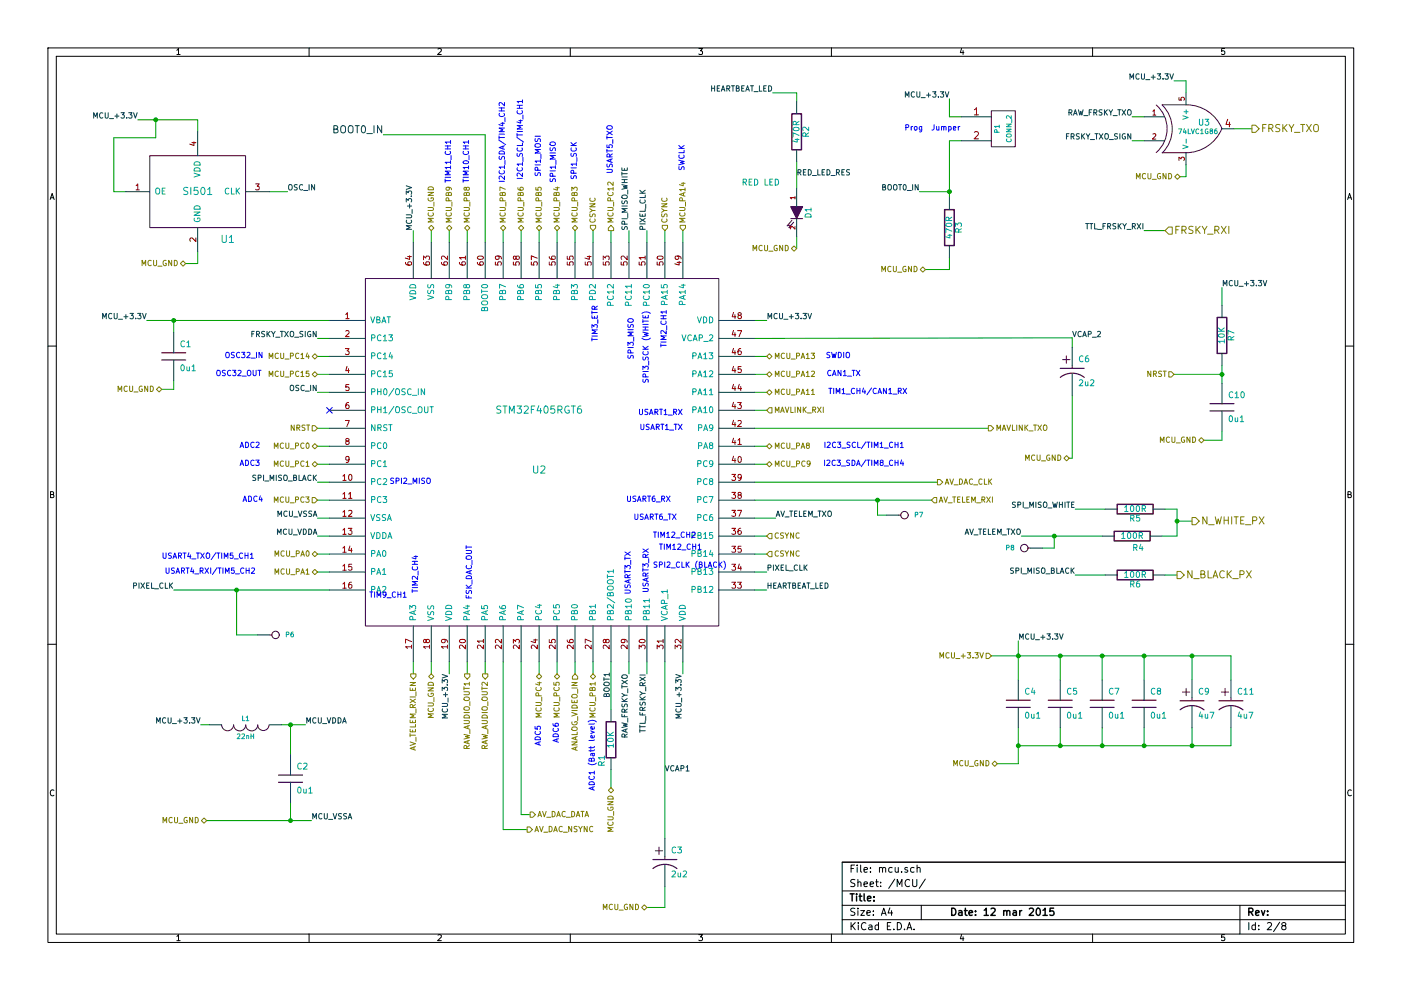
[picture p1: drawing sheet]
EESchema Schematic File Version 2  date Thu 12 Mar 2015 15:44:15 GMT
LIBS:lm358
LIBS:conn_6
LIBS:conn_5
LIBS:conn_3
LIBS:conn_2
LIBS:conn_20
LIBS:si501
LIBS:stm32f405rgt6
LIBS:power
LIBS:device
LIBS:transistors
LIBS:conn
LIBS:linear
LIBS:regul
LIBS:74xx
LIBS:cmos4000
LIBS:adc-dac
LIBS:memory
LIBS:xilinx
LIBS:special
LIBS:microcontrollers
LIBS:dsp
LIBS:microchip
LIBS:analog_switches
LIBS:motorola
LIBS:texas
LIBS:intel
LIBS:audio
LIBS:interface
LIBS:digital-audio
LIBS:philips
LIBS:display
LIBS:cypress
LIBS:siliconi
LIBS:opto
LIBS:atmel
LIBS:contrib
LIBS:valves
LIBS:adg704
LIBS:bd9g101g
LIBS:dac084s085
LIBS:fms6141
LIBS:ld39015mxxr
LIBS:mcp6562
LIBS:opa830
LIBS:si8642
LIBS:tlv3501
LIBS:74lvc1g86
LIBS:R0link
LIBS:osd-cache
EELAYER 25  0
EELAYER END
$Descr A4 11700 8267
encoding utf-8
Sheet 2 8
Title ""
Date "12 mar 2015"
Rev ""
Comp ""
Comment1 ""
Comment2 ""
Comment3 ""
Comment4 ""
$EndDescr
Text Label 6650 1475 0    45   ~ 0
RED_LED_RES
Text Label 5100 5825 1    45   ~ 0
BOOT1
Text Label 8950 2825 0    45   ~ 0
VCAP_2
Text Label 5550 6450 0    45   ~ 0
VCAP1
Connection ~ 8800 4475
Wire Wire Line
	8800 4475 8800 4575
Wire Wire Line
	8800 4575 8700 4575
Connection ~ 1975 4925
Wire Wire Line
	1975 4925 1975 5300
Wire Wire Line
	1975 5300 2150 5300
Wire Wire Line
	8500 6225 10275 6225
Wire Wire Line
	2250 1600 2400 1600
Wire Wire Line
	1150 1000 1650 1000
Wire Wire Line
	1650 1000 1650 1100
Wire Wire Line
	1750 6050 1675 6050
Connection ~ 1450 2675
Wire Wire Line
	1450 2775 1450 2675
Wire Wire Line
	8500 5350 8500 5675
Connection ~ 9950 5475
Wire Wire Line
	10275 5675 10275 5475
Wire Wire Line
	10275 5475 8275 5475
Connection ~ 2425 6850
Wire Wire Line
	2600 6850 1725 6850
Connection ~ 9550 6225
Wire Wire Line
	9550 6225 9550 6075
Connection ~ 8850 6225
Wire Wire Line
	8850 6225 8850 6075
Wire Wire Line
	9950 6075 9950 6225
Wire Wire Line
	9900 1375 9900 1475
Wire Wire Line
	9900 1475 9850 1475
Wire Wire Line
	9450 1175 9550 1175
Wire Wire Line
	5100 6425 5100 6575
Connection ~ 8500 5475
Wire Wire Line
	2425 6700 2425 6850
Connection ~ 2425 6050
Wire Wire Line
	2550 6050 2350 6050
Wire Wire Line
	2425 6300 2425 6050
Connection ~ 9200 5475
Wire Wire Line
	9200 5475 9200 5675
Wire Wire Line
	9950 5475 9950 5675
Wire Wire Line
	4400 6925 4200 6925
Wire Wire Line
	4200 6925 4200 5525
Wire Wire Line
	4800 2025 4800 1925
Wire Wire Line
	2750 2975 2650 2975
Wire Wire Line
	6400 3725 6300 3725
Wire Wire Line
	6400 3125 6300 3125
Wire Wire Line
	2750 4775 2650 4775
Wire Wire Line
	2750 4475 2650 4475
Wire Wire Line
	2750 4175 2650 4175
Wire Wire Line
	2750 3875 2650 3875
Wire Wire Line
	2750 3575 2650 3575
Wire Wire Line
	2750 3275 2650 3275
Wire Wire Line
	1225 2675 2750 2675
Wire Wire Line
	4800 5625 4800 5525
Wire Wire Line
	4500 5625 4500 5525
Wire Wire Line
	3900 5625 3900 5525
Wire Wire Line
	5400 5625 5400 5525
Wire Wire Line
	6300 4925 6400 4925
Wire Wire Line
	6300 4625 6400 4625
Wire Wire Line
	6300 4325 6475 4325
Wire Wire Line
	6300 4025 7825 4025
Wire Wire Line
	6300 3425 6400 3425
Wire Wire Line
	6300 2675 6400 2675
Wire Wire Line
	5550 2025 5550 1925
Wire Wire Line
	5250 2025 5250 1925
Wire Wire Line
	4950 2025 4950 1925
Wire Wire Line
	4650 2025 4650 1925
Wire Wire Line
	4350 2025 4350 1925
Wire Wire Line
	3900 2025 3900 1925
Wire Wire Line
	3600 2025 3600 1925
Connection ~ 9825 4350
Wire Wire Line
	9950 4350 9825 4350
Wire Wire Line
	8250 3575 6300 3575
Wire Wire Line
	9725 4250 9825 4250
Wire Wire Line
	9225 4800 8975 4800
Wire Wire Line
	3200 1125 4050 1125
Wire Wire Line
	4050 1125 4050 2025
Wire Wire Line
	8950 2900 8950 2820
Wire Wire Line
	8950 2820 6300 2825
Wire Wire Line
	5550 7000 5550 5525
Wire Wire Line
	9725 4800 9825 4800
Wire Wire Line
	9225 4250 8975 4250
Wire Wire Line
	9700 4475 9825 4475
Wire Wire Line
	9825 4475 9825 4250
Wire Wire Line
	8525 4475 9200 4475
Wire Wire Line
	3450 2025 3450 1925
Wire Wire Line
	3750 2025 3750 1925
Wire Wire Line
	4200 2025 4200 1925
Wire Wire Line
	4500 2025 4500 1925
Wire Wire Line
	5100 2025 5100 1925
Wire Wire Line
	5400 2025 5400 1925
Wire Wire Line
	5700 2025 5700 1925
Wire Wire Line
	6300 2975 6400 2975
Wire Wire Line
	6300 4175 7775 4175
Wire Wire Line
	6300 4475 6400 4475
Wire Wire Line
	6300 4775 6400 4775
Wire Wire Line
	5700 5625 5700 5525
Wire Wire Line
	3450 5625 3450 5525
Wire Wire Line
	3750 5625 3750 5525
Wire Wire Line
	4050 5625 4050 5525
Wire Wire Line
	4650 5625 4650 5525
Wire Wire Line
	4950 5625 4950 5525
Wire Wire Line
	5250 5625 5250 5525
Wire Wire Line
	2750 2825 2650 2825
Wire Wire Line
	2750 3725 2650 3725
Wire Wire Line
	2750 4025 2650 4025
Wire Wire Line
	2750 4325 2650 4325
Wire Wire Line
	2750 4625 2650 4625
Wire Wire Line
	1450 4925 2750 4925
Wire Wire Line
	6400 3275 6300 3275
Wire Wire Line
	6400 3875 6300 3875
Wire Wire Line
	2750 3125 2650 3125
Wire Wire Line
	4350 5525 4350 6800
Wire Wire Line
	4350 6800 4425 6800
Wire Wire Line
	8850 5475 8850 5675
Connection ~ 8850 5475
Wire Wire Line
	9550 5475 9550 5675
Connection ~ 9550 5475
Wire Wire Line
	8925 3825 8950 3825
Wire Wire Line
	8950 3825 8950 3300
Wire Wire Line
	6650 1975 6650 2075
Wire Wire Line
	6450 775  6650 775 
Wire Wire Line
	6650 775  6650 850 
Wire Wire Line
	6650 1350 6650 1575
Wire Wire Line
	5100 5925 5100 5525
Wire Wire Line
	10450 1075 10300 1075
Wire Wire Line
	9450 975  9550 975 
Wire Wire Line
	9800 675  9900 675 
Wire Wire Line
	9900 675  9900 775 
Wire Wire Line
	8500 6075 8500 6375
Connection ~ 8500 6225
Wire Wire Line
	9200 6225 9200 6075
Connection ~ 9200 6225
Wire Wire Line
	8500 6375 8325 6375
Wire Wire Line
	10275 6225 10275 6075
Connection ~ 9950 6225
Wire Wire Line
	5400 7575 5550 7575
Wire Wire Line
	5550 7575 5550 7400
Wire Wire Line
	1350 3250 1450 3250
Wire Wire Line
	1450 3250 1450 3175
Wire Wire Line
	9725 1925 9550 1925
Wire Wire Line
	7925 825  7925 975 
Wire Wire Line
	7925 975  8025 975 
Connection ~ 7925 1600
Wire Wire Line
	7675 1600 7925 1600
Wire Wire Line
	10200 3600 10200 3675
Wire Wire Line
	10200 3675 10050 3675
Wire Wire Line
	9800 3125 10200 3125
Wire Wire Line
	7725 2250 7925 2250
Wire Wire Line
	7925 2250 7925 2150
Wire Wire Line
	10200 3200 10200 3050
Connection ~ 10200 3125
Wire Wire Line
	8025 1175 7925 1175
Wire Wire Line
	7925 1175 7925 1650
Wire Wire Line
	10200 2550 10200 2400
Wire Wire Line
	3600 5625 3600 5525
Wire Wire Line
	1550 2200 1650 2200
Wire Wire Line
	1650 2200 1650 2100
Wire Wire Line
	1050 1600 950  1600
Wire Wire Line
	950  1600 950  1150
Wire Wire Line
	950  1150 1300 1150
Wire Wire Line
	1300 1150 1300 1000
Connection ~ 1300 1000
Wire Wire Line
	7400 4300 7325 4300
Wire Wire Line
	7325 4300 7325 4175
Connection ~ 7325 4175
$Comp
L CONN_1 P7
U 1 1
P 7550 4300
F 0 "P7" H 7630 4300 40  0000 L CNN
F 1 "CONN_1" H 7550 4355 30  0001 C CNN
	1    7550 4300
	1    0    0    -1  
$EndComp
$Comp
L CONN_1 P8
U 1 1
P 8550 4575
F 0 "P8" H 8630 4575 40  0000 L CNN
F 1 "CONN_1" H 8550 4630 30  0001 C CNN
	1    8550 4575
	-1   0    0    1   
$EndComp
$Comp
L CONN_1 P6
U 1 1
P 2300 5300
F 0 "P6" H 2380 5300 40  0000 L CNN
F 1 "CONN_1" H 2300 5355 30  0001 C CNN
	1    2300 5300
	1    0    0    -1  
$EndComp
Text HLabel 2650 3575 0    45   Input ~ 0
NRST
Text HLabel 9800 3125 0    45   Input ~ 0
NRST
$Comp
L STM32F405RGT6 U2
U 1 1
P 4500 3675
F 0 "U2" H 4500 3425 60  0000 C CNN
F 1 "STM32F405RGT6" H 4500 3925 60  0000 C CNN
	1    4500 3675
	1    0    0    -1  
$EndComp
NoConn ~ 2750 3425
Text Label 1150 1000 2    45   ~ 0
MCU_+3.3V
$Comp
L SI501 U1
U 1 1
P 1650 1550
F 0 "U1" H 1900 1100 60  0000 C CNN
F 1 "SI501" H 1650 1500 60  0000 C CNN
	1    1650 1550
	1    0    0    -1  
$EndComp
Text Label 3200 1125 2    60   ~ 0
BOOT0_IN
Text Label 7675 1600 2    45   ~ 0
BOOT0_IN
Text Label 7925 825  2    45   ~ 0
MCU_+3.3V
Text Label 10200 2400 0    45   ~ 0
MCU_+3.3V
$Comp
L R R3
U 1 1
P 7925 1900
F 0 "R3" V 8005 1900 50  0000 C CNN
F 1 "470R" V 7925 1900 50  0000 C CNN
	1    7925 1900
	1    0    0    -1  
$EndComp
Text HLabel 7725 2250 0    45   BiDi ~ 0
MCU_GND
Text Notes 7550 1100 0    45   ~ 0
Prog  Jumper
$Comp
L R R7
U 1 1
P 10200 2800
F 0 "R7" V 10280 2800 50  0000 C CNN
F 1 "10K" V 10200 2800 50  0000 C CNN
	1    10200 2800
	1    0    0    -1  
$EndComp
Text HLabel 10050 3675 0    45   BiDi ~ 0
MCU_GND
$Comp
L C C10
U 1 1
P 10200 3400
F 0 "C10" H 10250 3500 50  0000 L CNN
F 1 "0u1" H 10250 3300 50  0000 L CNN
	1    10200 3400
	1    0    0    -1  
$EndComp
$Comp
L CONN_2 P1
U 1 1
P 8375 1075
F 0 "P1" V 8325 1075 40  0000 C CNN
F 1 "CONN_2" V 8425 1075 40  0000 C CNN
	1    8375 1075
	1    0    0    -1  
$EndComp
Text HLabel 8275 5475 0    45   Input ~ 0
MCU_+3.3V
Text Notes 5125 1450 1    45   ~ 0
USART5_TXO
Text Label 9550 1925 2    45   ~ 0
TTL_FRSKY_RXI
Text HLabel 9725 1925 2    60   Input ~ 0
FRSKY_RXI
Text Label 5400 5625 3    45   ~ 0
TTL_FRSKY_RXI
Text HLabel 5100 1925 1    45   Output ~ 0
MCU_PC12
Text HLabel 1350 3250 0    45   BiDi ~ 0
MCU_GND
$Comp
L C C1
U 1 1
P 1450 2975
F 0 "C1" H 1500 3075 50  0000 L CNN
F 1 "0u1" H 1500 2875 50  0000 L CNN
	1    1450 2975
	1    0    0    -1  
$EndComp
$Comp
L CP1 C11
U 1 1
P 10275 5875
F 0 "C11" H 10325 5975 50  0000 L CNN
F 1 "4u7" H 10325 5775 50  0000 L CNN
	1    10275 5875
	1    0    0    -1  
$EndComp
Text Label 2600 6850 0    45   ~ 0
MCU_VSSA
Text Label 2650 4325 2    45   ~ 0
MCU_VSSA
Text Label 9800 675  2    45   ~ 0
MCU_+3.3V
Text HLabel 9850 1475 0    45   BiDi ~ 0
MCU_GND
$Comp
L 74LVC1G86 U3
U 1 1
P 9900 1075
F 0 "U3" H 10050 1125 50  0000 C CNN
F 1 "74LVC1G86" H 10000 1050 40  0000 C CNN
F 2 "SOT23-5" H 9900 1075 60  0001 C CNN
	1    9900 1075
	1    0    0    -1  
$EndComp
$Comp
L R R1
U 1 1
P 5100 6175
F 0 "R1" V 5175 6350 50  0000 C CNN
F 1 "10K" V 5100 6175 50  0000 C CNN
	1    5100 6175
	-1   0    0    1   
$EndComp
Text Label 6400 4925 0    45   ~ 0
HEARTBEAT_LED
Text Label 6450 775  2    45   ~ 0
HEARTBEAT_LED
$Comp
L LED D1
U 1 1
P 6650 1775
F 0 "D1" H 6650 1875 50  0000 C CNN
F 1 "RED LED" V 6400 1475 50  0000 C CNN
F 2 "0603" H 6650 1775 60  0001 C CNN
	1    6650 1775
	0    1    1    0   
$EndComp
$Comp
L R R2
U 1 1
P 6650 1100
F 0 "R2" V 6730 1100 50  0000 C CNN
F 1 "470R" V 6650 1100 50  0000 C CNN
	1    6650 1100
	1    0    0    -1  
$EndComp
Text HLabel 6650 2075 0    45   BiDi ~ 0
MCU_GND
Text Label 1675 6050 2    45   ~ 0
MCU_+3.3V
Text Label 8500 5350 0    45   ~ 0
MCU_+3.3V
Text Label 3750 5625 3    45   ~ 0
MCU_+3.3V
Text Label 5700 5625 3    45   ~ 0
MCU_+3.3V
Text Label 6400 2675 0    45   ~ 0
MCU_+3.3V
Text Label 3450 1925 1    45   ~ 0
MCU_+3.3V
Text Label 1225 2675 2    45   ~ 0
MCU_+3.3V
Text Notes 5725 1425 1    45   ~ 0
SWCLK
Text HLabel 5400 7575 0    45   BiDi ~ 0
MCU_GND
Text HLabel 5100 6575 3    45   BiDi ~ 0
MCU_GND
Text HLabel 8325 6375 0    45   BiDi ~ 0
MCU_GND
Text HLabel 8925 3825 0    45   BiDi ~ 0
MCU_GND
Text HLabel 3600 1925 1    45   BiDi ~ 0
MCU_GND
Text HLabel 3600 5625 3    45   BiDi ~ 0
MCU_GND
Text HLabel 1725 6850 0    45   BiDi ~ 0
MCU_GND
Text HLabel 1550 2200 0    45   BiDi ~ 0
MCU_GND
Text Label 2550 6050 0    45   ~ 0
MCU_VDDA
Text Label 2650 4475 2    45   ~ 0
MCU_VDDA
$Comp
L C C2
U 1 1
P 2425 6500
F 0 "C2" H 2475 6600 50  0000 L CNN
F 1 "0u1" H 2475 6400 50  0000 L CNN
	1    2425 6500
	1    0    0    -1  
$EndComp
$Comp
L INDUCTOR L1
U 1 1
P 2050 6050
F 0 "L1" V 2000 6050 40  0000 C CNN
F 1 "22nH" V 2150 6050 40  0000 C CNN
	1    2050 6050
	0    1    1    0   
$EndComp
Text Notes 4525 6225 1    45   ~ 0
ADC5
Text HLabel 4950 5625 3    45   BiDi ~ 0
MCU_PB1
Text Notes 4975 6600 1    45   ~ 0
ADC1 (Batt level)
Text HLabel 4650 5625 3    45   BiDi ~ 0
MCU_PC5
Text Notes 4675 6200 1    45   ~ 0
ADC6
Text Notes 2000 3750 0    45   ~ 0
ADC2
Text Notes 2000 3900 0    45   ~ 0
ADC3
Text Notes 2025 4200 0    45   ~ 0
ADC4
Text HLabel 4500 5625 3    45   BiDi ~ 0
MCU_PC4
Text HLabel 2650 4775 0    45   BiDi ~ 0
MCU_PA1
Text HLabel 2650 4625 0    45   BiDi ~ 0
MCU_PA0
Text HLabel 2650 4175 0    45   Input ~ 0
MCU_PC3
Text HLabel 2650 3875 0    45   BiDi ~ 0
MCU_PC1
Text HLabel 2650 3725 0    45   BiDi ~ 0
MCU_PC0
Text HLabel 2650 3125 0    45   BiDi ~ 0
MCU_PC15
Text HLabel 2650 2975 0    45   BiDi ~ 0
MCU_PC14
Text HLabel 6400 3875 2    45   BiDi ~ 0
MCU_PC9
Text HLabel 6400 3725 2    45   BiDi ~ 0
MCU_PA8
Text HLabel 6400 3275 2    45   BiDi ~ 0
MCU_PA11
Text HLabel 6400 3125 2    45   BiDi ~ 0
MCU_PA12
Text HLabel 6400 2975 2    45   BiDi ~ 0
MCU_PA13
Text HLabel 5700 1925 1    45   Input ~ 0
MCU_PA14
Text HLabel 4800 1925 1    45   BiDi ~ 0
MCU_PB3
Text HLabel 4650 1925 1    45   BiDi ~ 0
MCU_PB4
Text HLabel 4500 1925 1    45   BiDi ~ 0
MCU_PB5
Text HLabel 4350 1925 1    45   BiDi ~ 0
MCU_PB6
Text HLabel 4200 1925 1    45   BiDi ~ 0
MCU_PB7
Text HLabel 3900 1925 1    45   BiDi ~ 0
MCU_PB8
Text HLabel 3750 1925 1    45   BiDi ~ 0
MCU_PB9
Text Notes 5425 4575 3    45   ~ 0
USART3_RX
Text Notes 5275 4600 3    45   ~ 0
USART3_TX
Text Notes 3775 1525 1    45   ~ 0
TIM11_CH1
Text Notes 3925 1525 1    45   ~ 0
TIM10_CH1
Text Notes 4225 1525 1    45   ~ 0
I2C1_SDA/TIM4_CH2
Text Notes 4375 1500 1    45   ~ 0
I2C1_SCL/TIM4_CH1
Text Notes 4525 1475 1    45   ~ 0
SPI1_MOSI
Text Notes 4650 1525 1    45   ~ 0
SPI1_MISO
Text Notes 4825 1500 1    45   ~ 0
SPI1_SCK
Text Notes 1800 3150 0    45   ~ 0
OSC32_OUT
Text Notes 1875 3000 0    45   ~ 0
OSC32_IN
Text Notes 1375 4800 0    45   ~ 0
USART4_RXI/TIM5_CH2
Text Notes 1350 4675 0    45   ~ 0
USART4_TXO/TIM5_CH1
Text Notes 7550 3900 2    45   ~ 0
I2C3_SDA/TIM8_CH4
Text Notes 7550 3750 2    45   ~ 0
I2C3_SCL/TIM1_CH1
Text Notes 7575 3300 2    45   ~ 0
TIM1_CH4/CAN1_RX
Text Notes 6900 3150 0    45   ~ 0
CAN1_TX
Text Notes 7100 3000 2    45   ~ 0
SWDIO
Text Label 2400 1600 0    45   ~ 0
OSC_IN
Text Label 2650 3275 2    45   ~ 0
OSC_IN
Text Notes 3600 4050 2    45   ~ 0
SPI2_MISO
Text HLabel 4800 5625 3    45   Input ~ 0
ANALOG_VIDEO_IN
Text Notes 5650 4350 2    45   ~ 0
USART6_TX
Text Notes 5600 4200 2    45   ~ 0
USART6_RX
Text Notes 5700 3600 2    45   ~ 0
USART1_TX
Text Notes 5700 3475 2    45   ~ 0
USART1_RX
Text Notes 5300 3000 1    45   ~ 0
SPI3_MISO
Text Notes 3400 5000 2    45   ~ 0
TIM9_CH1
Text Label 1450 4925 2    45   ~ 0
PIXEL_CLK
Text HLabel 4400 6925 2    45   Output ~ 0
AV_DAC_NSYNC
Text HLabel 4425 6800 2    45   Output ~ 0
AV_DAC_DATA
Text Notes 3500 4950 1    45   ~ 0
TIM2_CH4
Text HLabel 3450 5625 3    45   Output ~ 0
AV_TELEM_RXI_EN
Text HLabel 5550 1925 1    45   Input ~ 0
CSYNC
Text HLabel 4950 1925 1    45   Input ~ 0
CSYNC
Text Label 8525 4475 2    45   ~ 0
AV_TELEM_TXO
Text Label 6475 4325 0    45   ~ 0
AV_TELEM_TXO
$Comp
L R R4
U 1 1
P 9450 4475
F 0 "R4" V 9550 4525 50  0000 C CNN
F 1 "100R" V 9450 4475 50  0000 C CNN
	1    9450 4475
	0    1    1    0   
$EndComp
Text HLabel 7775 4175 2    45   Input ~ 0
AV_TELEM_RXI
Text HLabel 6400 4625 2    45   Input ~ 0
CSYNC
Text HLabel 6400 4475 2    45   Input ~ 0
CSYNC
Text HLabel 6400 3425 2    45   Input ~ 0
MAVLINK_RXI
Text Notes 3950 4550 3    45   ~ 0
FSK_DAC_OUT
Text Label 9450 1175 2    45   ~ 0
FRSKY_TXO_SIGN
Text Label 9450 975  2    45   ~ 0
RAW_FRSKY_TXO
$Comp
L R R5
U 1 1
P 9475 4250
F 0 "R5" V 9555 4250 50  0000 C CNN
F 1 "100R" V 9475 4250 50  0000 C CNN
	1    9475 4250
	0    1    1    0   
$EndComp
Text Label 8975 4250 2    45   ~ 0
SPI_MISO_WHITE
Text Label 5250 5625 3    45   ~ 0
RAW_FRSKY_TXO
Text Label 2650 2825 2    45   ~ 0
FRSKY_TXO_SIGN
Text Notes 5000 2850 1    45   ~ 0
TIM3_ETR
Text Notes 5575 2900 1    45   ~ 0
TIM2_CH1
Text Label 5250 1925 1    45   ~ 0
SPI_MISO_WHITE
Text Label 5400 1925 1    45   ~ 0
PIXEL_CLK
Text Notes 5425 3200 1    45   ~ 0
SPI3_SCK (WHITE)
Text Notes 5450 4500 0    45   ~ 0
TIM12_CH2
Text Notes 5500 4600 0    45   ~ 0
TIM12_CH1
Text Label 6400 4775 0    45   ~ 0
PIXEL_CLK
Text Notes 5450 4750 0    45   ~ 0
SPI2_CLK (BLACK)
Text Label 8975 4800 2    45   ~ 0
SPI_MISO_BLACK
Text Label 2650 4025 2    45   ~ 0
SPI_MISO_BLACK
Text HLabel 8250 3575 2    45   Output ~ 0
MAVLINK_TXO
$Comp
L R R6
U 1 1
P 9475 4800
F 0 "R6" V 9555 4800 50  0000 C CNN
F 1 "100R" V 9475 4800 50  0000 C CNN
	1    9475 4800
	0    1    1    0   
$EndComp
Text HLabel 4050 5625 3    45   Output ~ 0
RAW_AUDIO_OUT2
Text HLabel 3900 5625 3    45   Output ~ 0
RAW_AUDIO_OUT1
Text HLabel 10450 1075 2    60   Output ~ 0
FRSKY_TXO
Text HLabel 7825 4025 2    45   Output ~ 0
AV_DAC_CLK
$Comp
L CP1 C3
U 1 1
P 5550 7200
F 0 "C3" H 5600 7300 50  0000 L CNN
F 1 "2u2" H 5600 7100 50  0000 L CNN
	1    5550 7200
	1    0    0    -1  
$EndComp
$Comp
L CP1 C6
U 1 1
P 8950 3100
F 0 "C6" H 9000 3200 50  0000 L CNN
F 1 "2u2" H 9000 3000 50  0000 L CNN
	1    8950 3100
	1    0    0    -1  
$EndComp
$Comp
L CP1 C9
U 1 1
P 9950 5875
F 0 "C9" H 10000 5975 50  0000 L CNN
F 1 "4u7" H 10000 5775 50  0000 L CNN
	1    9950 5875
	1    0    0    -1  
$EndComp
$Comp
L C C8
U 1 1
P 9550 5875
F 0 "C8" H 9600 5975 50  0000 L CNN
F 1 "0u1" H 9600 5775 50  0000 L CNN
	1    9550 5875
	1    0    0    -1  
$EndComp
$Comp
L C C7
U 1 1
P 9200 5875
F 0 "C7" H 9250 5975 50  0000 L CNN
F 1 "0u1" H 9250 5775 50  0000 L CNN
	1    9200 5875
	1    0    0    -1  
$EndComp
$Comp
L C C5
U 1 1
P 8850 5875
F 0 "C5" H 8900 5975 50  0000 L CNN
F 1 "0u1" H 8900 5775 50  0000 L CNN
	1    8850 5875
	1    0    0    -1  
$EndComp
$Comp
L C C4
U 1 1
P 8500 5875
F 0 "C4" H 8550 5975 50  0000 L CNN
F 1 "0u1" H 8550 5775 50  0000 L CNN
	1    8500 5875
	1    0    0    -1  
$EndComp
Text HLabel 9950 4350 2    60   Output ~ 0
N_WHITE_PX
Text HLabel 9825 4800 2    60   Output ~ 0
N_BLACK_PX
$EndSCHEMATC
